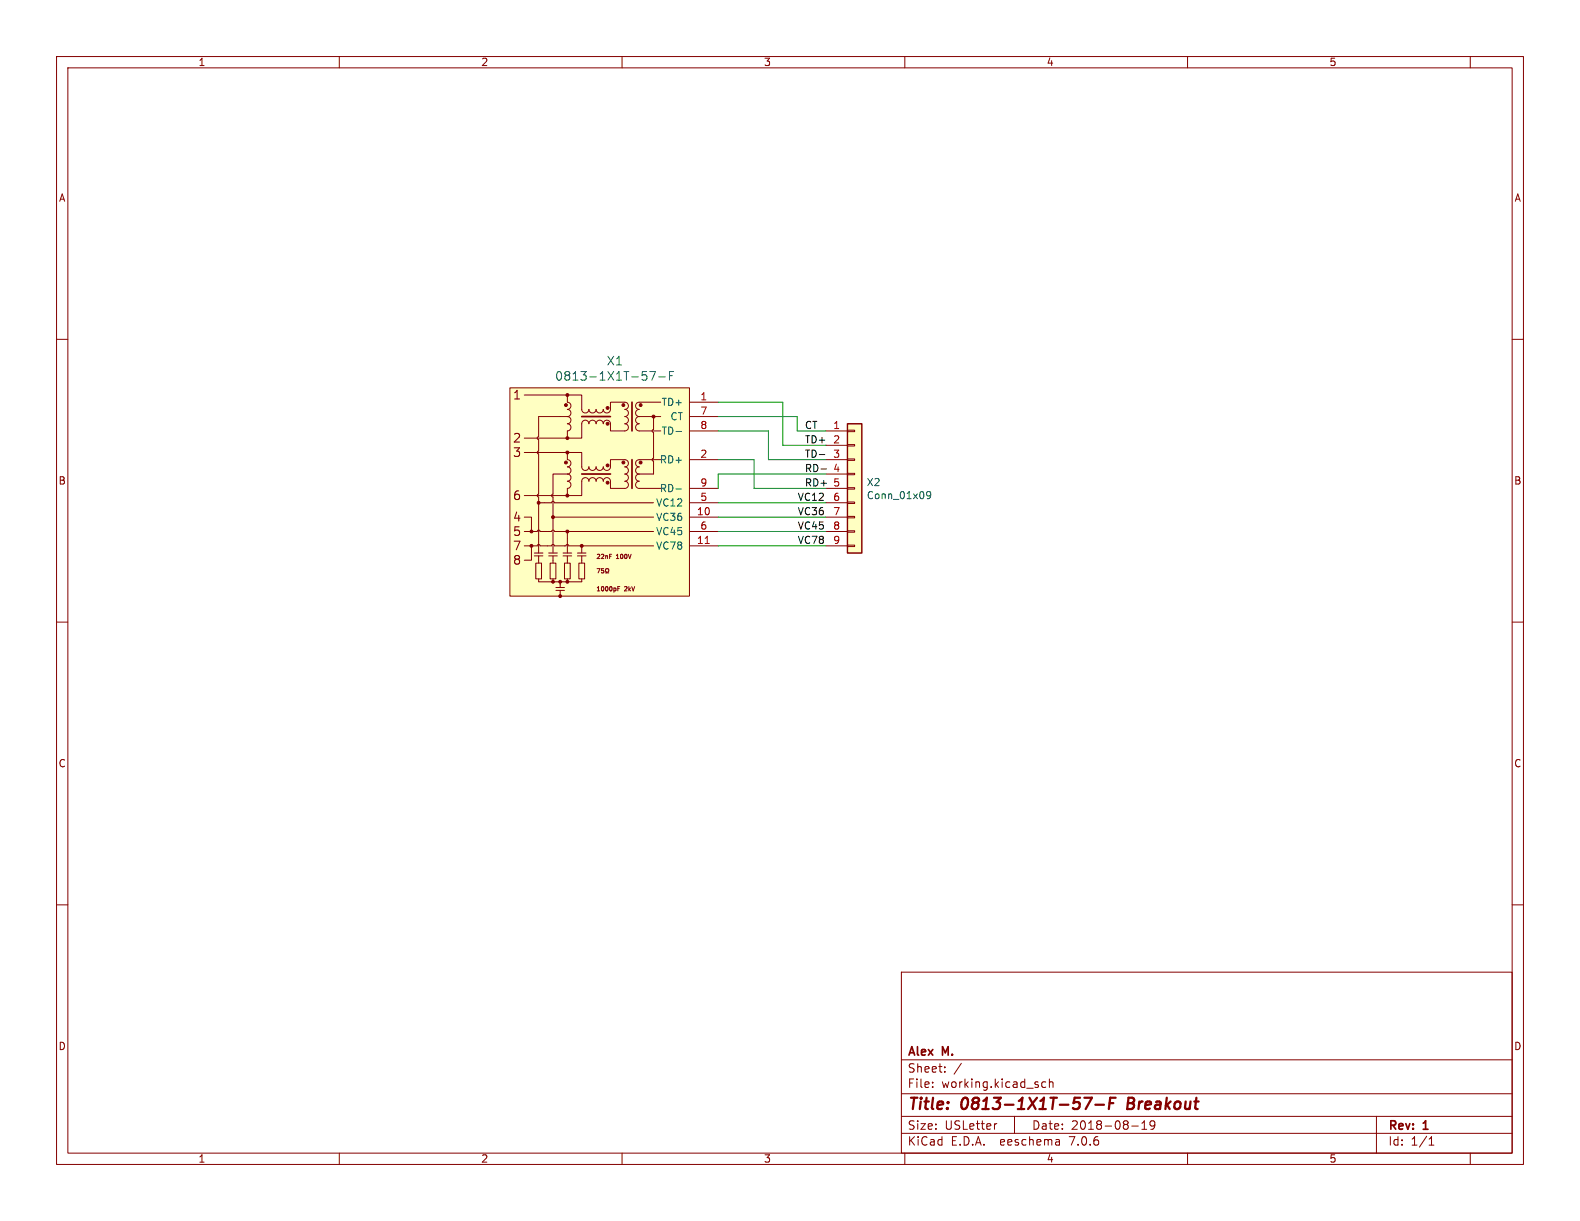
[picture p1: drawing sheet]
(kicad_sch (version 20230121) (generator eeschema)

 (paper "USLetter")

 (title_block
  (title "0813-1X1T-57-F Breakout")
  (date "2018-08-19")
  (rev "1")
  (company "Alex M."))

 (lib_symbols
  (symbol "Breakout_0813-1X1T-57-F-rescue:0813-1X1T-57-F-AlexComponents" (pin_names (offset 1.016)) (in_bom yes) (on_board yes)
   (property "Reference" "X" (at -13.97 21.59 0) (effects (font (size 1.524 1.524))))
   (property "Value" "AlexComponents:0813-1X1T-57-F" (at 0 -17.78 0) (effects (font (size 1.524 1.524))))
   (property "Footprint" "AlexComponents:0813-1X1T-57-F_RJ45-Jack" (at -15.24 -25.4 0) (effects (font (size 1.524 1.524)) (justify left) hide))
   (property "Datasheet" "http://belfuse.com/pdfs/0813-1X1T-57-F.pdf" (at -15.24 -20.32 0) (effects (font (size 1.524 1.524)) (justify left) hide))
   (property "DigiKey Part Number" "507-1421-ND" (at -15.24 -22.86 0) (effects (font (size 1.524 1.524)) (justify left) hide))
   (symbol "0813-1X1T-57-F-AlexComponents_0_0"
    (circle (center -11.43 -5.08) (radius 0.254) (stroke (width 0) (type solid)) (fill (type outline)))
    (circle (center -6.35 -16.51) (radius 0.254) (stroke (width 0) (type solid)) (fill (type outline)))
    (rectangle (start 16.51 -16.51) (end -15.24 20.32) (stroke (width 0) (type solid)) (fill (type background)))
    (text "1" (at -13.97 19.05 0) (effects (font (size 1.524 1.524))))
    (text "1000pF 2kV" (at 0 -15.24 0) (effects (font (size 0.762 0.762)) (justify left)))
    (text "2" (at -13.97 11.43 0) (effects (font (size 1.524 1.524))))
    (text "22nF 100V" (at 0 -9.525 0) (effects (font (size 0.762 0.762)) (justify left)))
    (text "3" (at -13.97 8.89 0) (effects (font (size 1.524 1.524))))
    (text "4" (at -13.97 -2.54 0) (effects (font (size 1.524 1.524))))
    (text "5" (at -13.97 -5.08 0) (effects (font (size 1.524 1.524))))
    (text "6" (at -13.97 1.27 0) (effects (font (size 1.524 1.524))))
    (text "7" (at -13.97 -7.62 0) (effects (font (size 1.524 1.524))))
    (text "75Ω" (at 0 -12.065 0) (effects (font (size 0.762 0.762)) (justify left)))
    (text "8" (at -13.97 -10.16 0) (effects (font (size 1.524 1.524)))))
   (symbol "0813-1X1T-57-F-AlexComponents_0_1"
    (circle (center -11.43 -7.62) (radius 0.254) (stroke (width 0) (type solid)) (fill (type outline)))
    (rectangle (start -10.668 -10.668) (end -9.652 -13.462) (stroke (width 0) (type solid)) (fill (type none)))
    (circle (center -10.16 0) (radius 0.254) (stroke (width 0) (type solid)) (fill (type outline)))
    (arc (start -10.16 1.524) (mid -10.4129 1.27) (end -10.16 1.016) (stroke (width 0) (type solid)) (fill (type none)))
    (arc (start -10.16 9.144) (mid -10.4129 8.89) (end -10.16 8.636) (stroke (width 0) (type solid)) (fill (type none)))
    (arc (start -10.16 11.684) (mid -10.4129 11.43) (end -10.16 11.176) (stroke (width 0) (type solid)) (fill (type none)))
    (arc (start -9.906 -7.62) (mid -10.16 -7.3671) (end -10.414 -7.62) (stroke (width 0) (type solid)) (fill (type none)))
    (arc (start -9.906 -5.08) (mid -10.16 -4.8271) (end -10.414 -5.08) (stroke (width 0) (type solid)) (fill (type none)))
    (rectangle (start -8.128 -10.668) (end -7.112 -13.462) (stroke (width 0) (type solid)) (fill (type none)))
    (circle (center -7.62 -13.97) (radius 0.254) (stroke (width 0) (type solid)) (fill (type outline)))
    (circle (center -7.62 -2.54) (radius 0.254) (stroke (width 0) (type solid)) (fill (type outline)))
    (arc (start -7.62 1.524) (mid -7.8729 1.27) (end -7.62 1.016) (stroke (width 0) (type solid)) (fill (type none)))
    (arc (start -7.366 -7.62) (mid -7.62 -7.3671) (end -7.874 -7.62) (stroke (width 0) (type solid)) (fill (type none)))
    (arc (start -7.366 -5.08) (mid -7.62 -4.8271) (end -7.874 -5.08) (stroke (width 0) (type solid)) (fill (type none)))
    (arc (start -7.366 0) (mid -7.62 0.2529) (end -7.874 0) (stroke (width 0) (type solid)) (fill (type none)))
    (circle (center -6.35 -13.97) (radius 0.254) (stroke (width 0) (type solid)) (fill (type outline)))
    (rectangle (start -5.588 -10.668) (end -4.572 -13.462) (stroke (width 0) (type solid)) (fill (type none)))
    (circle (center -5.334 7.112) (radius 0.254) (stroke (width 0) (type solid)) (fill (type outline)))
    (circle (center -5.334 17.272) (radius 0.254) (stroke (width 0) (type solid)) (fill (type outline)))
    (circle (center -5.08 -13.97) (radius 0.254) (stroke (width 0) (type solid)) (fill (type outline)))
    (circle (center -5.08 -5.08) (radius 0.254) (stroke (width 0) (type solid)) (fill (type outline)))
    (circle (center -5.08 1.27) (radius 0.254) (stroke (width 0) (type solid)) (fill (type outline)))
    (arc (start -5.08 2.54) (mid -4.4477 3.175) (end -5.08 3.81) (stroke (width 0) (type solid)) (fill (type none)))
    (arc (start -5.08 3.81) (mid -4.4477 4.445) (end -5.08 5.08) (stroke (width 0) (type solid)) (fill (type none)))
    (arc (start -5.08 5.08) (mid -4.4477 5.715) (end -5.08 6.35) (stroke (width 0) (type solid)) (fill (type none)))
    (arc (start -5.08 6.35) (mid -4.4477 6.985) (end -5.08 7.62) (stroke (width 0) (type solid)) (fill (type none)))
    (circle (center -5.08 8.89) (radius 0.254) (stroke (width 0) (type solid)) (fill (type outline)))
    (circle (center -5.08 11.43) (radius 0.254) (stroke (width 0) (type solid)) (fill (type outline)))
    (arc (start -5.08 12.7) (mid -4.4477 13.335) (end -5.08 13.97) (stroke (width 0) (type solid)) (fill (type none)))
    (arc (start -5.08 13.97) (mid -4.4477 14.605) (end -5.08 15.24) (stroke (width 0) (type solid)) (fill (type none)))
    (arc (start -5.08 15.24) (mid -4.4477 15.875) (end -5.08 16.51) (stroke (width 0) (type solid)) (fill (type none)))
    (arc (start -5.08 16.51) (mid -4.4477 17.145) (end -5.08 17.78) (stroke (width 0) (type solid)) (fill (type none)))
    (circle (center -5.08 19.05) (radius 0.254) (stroke (width 0) (type solid)) (fill (type outline)))
    (arc (start -4.826 -7.62) (mid -5.08 -7.3671) (end -5.334 -7.62) (stroke (width 0) (type solid)) (fill (type none)))
    (rectangle (start -3.048 -10.668) (end -2.032 -13.462) (stroke (width 0) (type solid)) (fill (type none)))
    (circle (center -2.54 -7.62) (radius 0.254) (stroke (width 0) (type solid)) (fill (type outline)))
    (arc (start -2.54 6.35) (mid -1.905 5.7177) (end -1.27 6.35) (stroke (width 0) (type solid)) (fill (type none)))
    (arc (start -2.54 16.51) (mid -1.905 15.8777) (end -1.27 16.51) (stroke (width 0) (type solid)) (fill (type none)))
    (arc (start -1.27 3.81) (mid -1.905 4.4423) (end -2.54 3.81) (stroke (width 0) (type solid)) (fill (type none)))
    (arc (start -1.27 6.35) (mid -0.635 5.7177) (end 0 6.35) (stroke (width 0) (type solid)) (fill (type none)))
    (arc (start -1.27 13.97) (mid -1.905 14.6023) (end -2.54 13.97) (stroke (width 0) (type solid)) (fill (type none)))
    (arc (start -1.27 16.51) (mid -0.635 15.8777) (end 0 16.51) (stroke (width 0) (type solid)) (fill (type none)))
    (polyline (pts (xy -11.43 -7.62) (xy -12.7 -7.62)) (stroke (width 0) (type solid)) (fill (type none)))
    (polyline (pts (xy -11.43 -5.08) (xy -12.7 -5.08)) (stroke (width 0) (type solid)) (fill (type none)))
    (polyline (pts (xy -10.922 -9.398) (xy -9.398 -9.398)) (stroke (width 0) (type solid)) (fill (type none)))
    (polyline (pts (xy -10.922 -8.89) (xy -9.398 -8.89)) (stroke (width 0) (type solid)) (fill (type none)))
    (polyline (pts (xy -10.414 -7.62) (xy -11.43 -7.62)) (stroke (width 0) (type solid)) (fill (type none)))
    (polyline (pts (xy -10.414 -5.08) (xy -11.43 -5.08)) (stroke (width 0) (type solid)) (fill (type none)))
    (polyline (pts (xy -10.16 -13.462) (xy -10.16 -13.97)) (stroke (width 0) (type solid)) (fill (type none)))
    (polyline (pts (xy -10.16 -10.16) (xy -10.16 -10.668)) (stroke (width 0) (type solid)) (fill (type none)))
    (polyline (pts (xy -10.16 -9.398) (xy -10.16 -10.16)) (stroke (width 0) (type solid)) (fill (type none)))
    (polyline (pts (xy -10.16 0) (xy -10.16 -8.89)) (stroke (width 0) (type solid)) (fill (type none)))
    (polyline (pts (xy -10.16 1.524) (xy -10.16 8.636)) (stroke (width 0) (type solid)) (fill (type none)))
    (polyline (pts (xy -10.16 9.144) (xy -10.16 11.176)) (stroke (width 0) (type solid)) (fill (type none)))
    (polyline (pts (xy -10.16 11.684) (xy -10.16 15.24)) (stroke (width 0) (type solid)) (fill (type none)))
    (polyline (pts (xy -10.16 15.24) (xy -6.35 15.24)) (stroke (width 0) (type solid)) (fill (type none)))
    (polyline (pts (xy -9.906 -7.62) (xy -8.636 -7.62)) (stroke (width 0) (type solid)) (fill (type none)))
    (polyline (pts (xy -9.906 -5.08) (xy -8.636 -5.08)) (stroke (width 0) (type solid)) (fill (type none)))
    (polyline (pts (xy -8.382 -9.398) (xy -6.858 -9.398)) (stroke (width 0) (type solid)) (fill (type none)))
    (polyline (pts (xy -8.382 -8.89) (xy -6.858 -8.89)) (stroke (width 0) (type solid)) (fill (type none)))
    (polyline (pts (xy -7.874 -7.62) (xy -8.636 -7.62)) (stroke (width 0) (type solid)) (fill (type none)))
    (polyline (pts (xy -7.874 -5.08) (xy -8.636 -5.08)) (stroke (width 0) (type solid)) (fill (type none)))
    (polyline (pts (xy -7.874 0) (xy -9.144 0)) (stroke (width 0) (type solid)) (fill (type none)))
    (polyline (pts (xy -7.62 -13.462) (xy -7.62 -13.97)) (stroke (width 0) (type solid)) (fill (type none)))
    (polyline (pts (xy -7.62 -10.16) (xy -7.62 -10.668)) (stroke (width 0) (type solid)) (fill (type none)))
    (polyline (pts (xy -7.62 -9.398) (xy -7.62 -10.16)) (stroke (width 0) (type solid)) (fill (type none)))
    (polyline (pts (xy -7.62 -2.54) (xy -7.62 -8.89)) (stroke (width 0) (type solid)) (fill (type none)))
    (polyline (pts (xy -7.112 -15.494) (xy -5.588 -15.494)) (stroke (width 0) (type solid)) (fill (type none)))
    (polyline (pts (xy -7.112 -14.986) (xy -5.588 -14.986)) (stroke (width 0) (type solid)) (fill (type none)))
    (polyline (pts (xy -6.35 -15.494) (xy -6.35 -16.51)) (stroke (width 0) (type solid)) (fill (type none)))
    (polyline (pts (xy -6.35 -14.478) (xy -6.35 -14.986)) (stroke (width 0) (type solid)) (fill (type none)))
    (polyline (pts (xy -6.35 -13.97) (xy -6.35 -14.478)) (stroke (width 0) (type solid)) (fill (type none)))
    (polyline (pts (xy -6.35 15.24) (xy -5.08 15.24)) (stroke (width 0) (type solid)) (fill (type none)))
    (polyline (pts (xy -5.842 -9.398) (xy -4.318 -9.398)) (stroke (width 0) (type solid)) (fill (type none)))
    (polyline (pts (xy -5.588 -7.62) (xy -7.366 -7.62)) (stroke (width 0) (type solid)) (fill (type none)))
    (polyline (pts (xy -5.588 -7.62) (xy -5.334 -7.62)) (stroke (width 0) (type solid)) (fill (type none)))
    (polyline (pts (xy -5.08 -13.462) (xy -5.08 -13.97)) (stroke (width 0) (type solid)) (fill (type none)))
    (polyline (pts (xy -5.08 -10.16) (xy -5.08 -10.668)) (stroke (width 0) (type solid)) (fill (type none)))
    (polyline (pts (xy -5.08 -9.398) (xy -5.08 -10.16)) (stroke (width 0) (type solid)) (fill (type none)))
    (polyline (pts (xy -5.08 -8.89) (xy -5.08 -6.35)) (stroke (width 0) (type solid)) (fill (type none)))
    (polyline (pts (xy -5.08 -6.35) (xy -5.08 -5.08)) (stroke (width 0) (type solid)) (fill (type none)))
    (polyline (pts (xy -5.08 1.27) (xy -12.7 1.27)) (stroke (width 0) (type solid)) (fill (type none)))
    (polyline (pts (xy -5.08 8.89) (xy -12.7 8.89)) (stroke (width 0) (type solid)) (fill (type none)))
    (polyline (pts (xy -5.08 11.43) (xy -12.7 11.43)) (stroke (width 0) (type solid)) (fill (type none)))
    (polyline (pts (xy -5.08 19.05) (xy -12.7 19.05)) (stroke (width 0) (type solid)) (fill (type none)))
    (polyline (pts (xy -4.826 -7.62) (xy 10.16 -7.62)) (stroke (width 0) (type solid)) (fill (type none)))
    (polyline (pts (xy -3.302 -9.398) (xy -1.778 -9.398)) (stroke (width 0) (type solid)) (fill (type none)))
    (polyline (pts (xy -3.302 -8.89) (xy -1.778 -8.89)) (stroke (width 0) (type solid)) (fill (type none)))
    (polyline (pts (xy -2.54 -13.462) (xy -2.54 -13.97)) (stroke (width 0) (type solid)) (fill (type none)))
    (polyline (pts (xy -2.54 -10.16) (xy -2.54 -10.668)) (stroke (width 0) (type solid)) (fill (type none)))
    (polyline (pts (xy -2.54 -9.398) (xy -2.54 -10.16)) (stroke (width 0) (type solid)) (fill (type none)))
    (polyline (pts (xy -2.54 -8.89) (xy -2.54 -7.62)) (stroke (width 0) (type solid)) (fill (type none)))
    (polyline (pts (xy -2.54 5.08) (xy 2.54 5.08)) (stroke (width 0.3048) (type solid)) (fill (type none)))
    (polyline (pts (xy -2.54 15.24) (xy 2.54 15.24)) (stroke (width 0.3048) (type solid)) (fill (type none)))
    (polyline (pts (xy 6.35 7.62) (xy 6.35 2.54)) (stroke (width 0.3048) (type solid)) (fill (type none)))
    (polyline (pts (xy 6.35 17.78) (xy 6.35 12.7)) (stroke (width 0.3048) (type solid)) (fill (type none)))
    (polyline (pts (xy 7.62 2.54) (xy 11.43 2.54)) (stroke (width 0) (type solid)) (fill (type none)))
    (polyline (pts (xy 7.62 5.08) (xy 10.16 5.08)) (stroke (width 0) (type solid)) (fill (type none)))
    (polyline (pts (xy 7.62 7.62) (xy 11.43 7.62)) (stroke (width 0) (type solid)) (fill (type none)))
    (polyline (pts (xy 7.62 12.7) (xy 11.43 12.7)) (stroke (width 0) (type solid)) (fill (type none)))
    (polyline (pts (xy 7.62 15.24) (xy 10.16 15.24)) (stroke (width 0) (type solid)) (fill (type none)))
    (polyline (pts (xy 7.62 17.78) (xy 11.43 17.78)) (stroke (width 0) (type solid)) (fill (type none)))
    (polyline (pts (xy 10.16 -5.08) (xy -7.366 -5.08)) (stroke (width 0) (type solid)) (fill (type none)))
    (polyline (pts (xy 10.16 0) (xy -7.366 0)) (stroke (width 0) (type solid)) (fill (type none)))
    (polyline (pts (xy 10.16 7.366) (xy 10.16 5.08)) (stroke (width 0) (type solid)) (fill (type none)))
    (polyline (pts (xy 10.16 7.874) (xy 10.16 12.446)) (stroke (width 0) (type solid)) (fill (type none)))
    (polyline (pts (xy 10.16 15.24) (xy 10.16 12.954)) (stroke (width 0) (type solid)) (fill (type none)))
    (polyline (pts (xy 10.16 15.24) (xy 11.43 15.24)) (stroke (width 0) (type solid)) (fill (type none)))
    (polyline (pts (xy -11.43 -7.62) (xy -11.43 -10.16) (xy -12.7 -10.16)) (stroke (width 0) (type solid)) (fill (type none)))
    (polyline (pts (xy -11.43 -5.08) (xy -11.43 -2.54) (xy -12.7 -2.54)) (stroke (width 0) (type solid)) (fill (type none)))
    (polyline (pts (xy -9.144 0) (xy -10.16 0) (xy -10.16 1.016)) (stroke (width 0) (type solid)) (fill (type none)))
    (polyline (pts (xy -5.842 -8.89) (xy -4.572 -8.89) (xy -4.318 -8.89)) (stroke (width 0) (type solid)) (fill (type none)))
    (polyline (pts (xy -5.08 5.08) (xy -7.62 5.08) (xy -7.62 1.524)) (stroke (width 0) (type solid)) (fill (type none)))
    (polyline (pts (xy 5.08 2.54) (xy 2.54 2.54) (xy 2.54 3.81)) (stroke (width 0) (type solid)) (fill (type none)))
    (polyline (pts (xy 5.08 7.62) (xy 2.54 7.62) (xy 2.54 6.35)) (stroke (width 0) (type solid)) (fill (type none)))
    (polyline (pts (xy 5.08 12.7) (xy 2.54 12.7) (xy 2.54 13.97)) (stroke (width 0) (type solid)) (fill (type none)))
    (polyline (pts (xy 10.16 -2.54) (xy -7.62 -2.54) (xy -7.62 1.016)) (stroke (width 0) (type solid)) (fill (type none)))
    (polyline (pts (xy -10.16 -13.97) (xy -7.62 -13.97) (xy -5.08 -13.97) (xy -2.54 -13.97)) (stroke (width 0) (type solid)) (fill (type none)))
    (polyline (pts (xy -5.08 2.54) (xy -5.08 1.27) (xy -2.54 1.27) (xy -2.54 3.81)) (stroke (width 0) (type solid)) (fill (type none)))
    (polyline (pts (xy -5.08 7.62) (xy -5.08 8.89) (xy -2.54 8.89) (xy -2.54 6.35)) (stroke (width 0) (type solid)) (fill (type none)))
    (polyline (pts (xy -5.08 12.7) (xy -5.08 11.43) (xy -2.54 11.43) (xy -2.54 13.97)) (stroke (width 0) (type solid)) (fill (type none)))
    (polyline (pts (xy -5.08 17.78) (xy -5.08 19.05) (xy -2.54 19.05) (xy -2.54 16.51)) (stroke (width 0) (type solid)) (fill (type none)))
    (polyline (pts (xy 5.08 17.78) (xy 2.54 17.78) (xy 2.54 16.764) (xy 2.54 16.51)) (stroke (width 0) (type solid)) (fill (type none)))
    (arc (start 0 3.81) (mid -0.635 4.4423) (end -1.27 3.81) (stroke (width 0) (type solid)) (fill (type none)))
    (arc (start 0 6.35) (mid 0.635 5.7177) (end 1.27 6.35) (stroke (width 0) (type solid)) (fill (type none)))
    (arc (start 0 13.97) (mid -0.635 14.6023) (end -1.27 13.97) (stroke (width 0) (type solid)) (fill (type none)))
    (arc (start 0 16.51) (mid 0.635 15.8777) (end 1.27 16.51) (stroke (width 0) (type solid)) (fill (type none)))
    (arc (start 1.27 3.81) (mid 0.635 4.4423) (end 0 3.81) (stroke (width 0) (type solid)) (fill (type none)))
    (arc (start 1.27 6.35) (mid 1.905 5.7177) (end 2.54 6.35) (stroke (width 0) (type solid)) (fill (type none)))
    (arc (start 1.27 13.97) (mid 0.635 14.6023) (end 0 13.97) (stroke (width 0) (type solid)) (fill (type none)))
    (arc (start 1.27 16.51) (mid 1.905 15.8777) (end 2.54 16.51) (stroke (width 0) (type solid)) (fill (type none)))
    (circle (center 2.032 3.556) (radius 0.254) (stroke (width 0) (type solid)) (fill (type outline)))
    (circle (center 2.032 6.604) (radius 0.254) (stroke (width 0) (type solid)) (fill (type outline)))
    (circle (center 2.032 13.97) (radius 0.254) (stroke (width 0) (type solid)) (fill (type outline)))
    (circle (center 2.032 16.764) (radius 0.254) (stroke (width 0) (type solid)) (fill (type outline)))
    (arc (start 2.54 3.81) (mid 1.905 4.4423) (end 1.27 3.81) (stroke (width 0) (type solid)) (fill (type none)))
    (arc (start 2.54 13.97) (mid 1.905 14.6023) (end 1.27 13.97) (stroke (width 0) (type solid)) (fill (type none)))
    (circle (center 4.826 7.112) (radius 0.254) (stroke (width 0) (type solid)) (fill (type outline)))
    (circle (center 4.826 17.272) (radius 0.254) (stroke (width 0) (type solid)) (fill (type outline)))
    (arc (start 5.08 2.54) (mid 5.7123 3.175) (end 5.08 3.81) (stroke (width 0) (type solid)) (fill (type none)))
    (arc (start 5.08 3.81) (mid 5.7123 4.445) (end 5.08 5.08) (stroke (width 0) (type solid)) (fill (type none)))
    (arc (start 5.08 5.08) (mid 5.7123 5.715) (end 5.08 6.35) (stroke (width 0) (type solid)) (fill (type none)))
    (arc (start 5.08 6.35) (mid 5.7123 6.985) (end 5.08 7.62) (stroke (width 0) (type solid)) (fill (type none)))
    (arc (start 5.08 12.7) (mid 5.7123 13.335) (end 5.08 13.97) (stroke (width 0) (type solid)) (fill (type none)))
    (arc (start 5.08 13.97) (mid 5.7123 14.605) (end 5.08 15.24) (stroke (width 0) (type solid)) (fill (type none)))
    (arc (start 5.08 15.24) (mid 5.7123 15.875) (end 5.08 16.51) (stroke (width 0) (type solid)) (fill (type none)))
    (arc (start 5.08 16.51) (mid 5.7123 17.145) (end 5.08 17.78) (stroke (width 0) (type solid)) (fill (type none)))
    (arc (start 7.62 3.81) (mid 6.9877 3.175) (end 7.62 2.54) (stroke (width 0) (type solid)) (fill (type none)))
    (arc (start 7.62 5.08) (mid 6.9877 4.445) (end 7.62 3.81) (stroke (width 0) (type solid)) (fill (type none)))
    (arc (start 7.62 6.35) (mid 6.9877 5.715) (end 7.62 5.08) (stroke (width 0) (type solid)) (fill (type none)))
    (arc (start 7.62 7.62) (mid 6.9877 6.985) (end 7.62 6.35) (stroke (width 0) (type solid)) (fill (type none)))
    (arc (start 7.62 13.97) (mid 6.9877 13.335) (end 7.62 12.7) (stroke (width 0) (type solid)) (fill (type none)))
    (arc (start 7.62 15.24) (mid 6.9877 14.605) (end 7.62 13.97) (stroke (width 0) (type solid)) (fill (type none)))
    (arc (start 7.62 16.51) (mid 6.9877 15.875) (end 7.62 15.24) (stroke (width 0) (type solid)) (fill (type none)))
    (arc (start 7.62 17.78) (mid 6.9877 17.145) (end 7.62 16.51) (stroke (width 0) (type solid)) (fill (type none)))
    (circle (center 7.874 7.112) (radius 0.254) (stroke (width 0) (type solid)) (fill (type outline)))
    (circle (center 7.874 17.272) (radius 0.254) (stroke (width 0) (type solid)) (fill (type outline)))
    (arc (start 10.16 7.874) (mid 9.9071 7.62) (end 10.16 7.366) (stroke (width 0) (type solid)) (fill (type none)))
    (arc (start 10.16 12.954) (mid 9.9071 12.7) (end 10.16 12.446) (stroke (width 0) (type solid)) (fill (type none)))
    (circle (center 10.16 15.24) (radius 0.254) (stroke (width 0) (type solid)) (fill (type outline))))
   (symbol "0813-1X1T-57-F-AlexComponents_1_1"
    (pin input line (at 21.59 17.78 180) (length 5.08) (name "TD+" (effects (font (size 1.27 1.27)))) (number "1" (effects (font (size 1.27 1.27)))))
    (pin power_out line (at 21.59 -2.54 180) (length 5.08) (name "VC36" (effects (font (size 1.27 1.27)))) (number "10" (effects (font (size 1.27 1.27)))))
    (pin power_out line (at 21.59 -7.62 180) (length 5.08) (name "VC78" (effects (font (size 1.27 1.27)))) (number "11" (effects (font (size 1.27 1.27)))))
    (pin input line (at 21.59 7.62 180) (length 5.08) (name "RD+" (effects (font (size 1.27 1.27)))) (number "2" (effects (font (size 1.27 1.27)))))
    (pin power_out line (at 21.59 0 180) (length 5.08) (name "VC12" (effects (font (size 1.27 1.27)))) (number "5" (effects (font (size 1.27 1.27)))))
    (pin power_out line (at 21.59 -5.08 180) (length 5.08) (name "VC45" (effects (font (size 1.27 1.27)))) (number "6" (effects (font (size 1.27 1.27)))))
    (pin input line (at 21.59 15.24 180) (length 5.08) (name "CT" (effects (font (size 1.27 1.27)))) (number "7" (effects (font (size 1.27 1.27)))))
    (pin input line (at 21.59 12.7 180) (length 5.08) (name "TD-" (effects (font (size 1.27 1.27)))) (number "8" (effects (font (size 1.27 1.27)))))
    (pin input line (at 21.59 2.54 180) (length 5.08) (name "RD-" (effects (font (size 1.27 1.27)))) (number "9" (effects (font (size 1.27 1.27)))))))
  (symbol "Connector_Generic:Conn_01x09" (pin_names (offset 1.016) hide) (in_bom yes) (on_board yes)
   (property "Reference" "J" (at 0 12.7 0) (effects (font (size 1.27 1.27))))
   (property "Value" "Conn_01x09" (at 0 -12.7 0) (effects (font (size 1.27 1.27))))
   (property "Footprint" "" (at 0 0 0) (effects (font (size 1.27 1.27)) hide))
   (property "Datasheet" "~" (at 0 0 0) (effects (font (size 1.27 1.27)) hide))
   (symbol "Conn_01x09_1_1"
    (rectangle (start -1.27 -10.033) (end 0 -10.287) (stroke (width 0.1524) (type default)) (fill (type none)))
    (rectangle (start -1.27 -7.493) (end 0 -7.747) (stroke (width 0.1524) (type default)) (fill (type none)))
    (rectangle (start -1.27 -4.953) (end 0 -5.207) (stroke (width 0.1524) (type default)) (fill (type none)))
    (rectangle (start -1.27 -2.413) (end 0 -2.667) (stroke (width 0.1524) (type default)) (fill (type none)))
    (rectangle (start -1.27 0.127) (end 0 -0.127) (stroke (width 0.1524) (type default)) (fill (type none)))
    (rectangle (start -1.27 2.667) (end 0 2.413) (stroke (width 0.1524) (type default)) (fill (type none)))
    (rectangle (start -1.27 5.207) (end 0 4.953) (stroke (width 0.1524) (type default)) (fill (type none)))
    (rectangle (start -1.27 7.747) (end 0 7.493) (stroke (width 0.1524) (type default)) (fill (type none)))
    (rectangle (start -1.27 10.287) (end 0 10.033) (stroke (width 0.1524) (type default)) (fill (type none)))
    (rectangle (start -1.27 11.43) (end 1.27 -11.43) (stroke (width 0.254) (type default)) (fill (type background)))
    (pin passive line (at -5.08 10.16 0) (length 3.81) (name "Pin_1" (effects (font (size 1.27 1.27)))) (number "1" (effects (font (size 1.27 1.27)))))
    (pin passive line (at -5.08 7.62 0) (length 3.81) (name "Pin_2" (effects (font (size 1.27 1.27)))) (number "2" (effects (font (size 1.27 1.27)))))
    (pin passive line (at -5.08 5.08 0) (length 3.81) (name "Pin_3" (effects (font (size 1.27 1.27)))) (number "3" (effects (font (size 1.27 1.27)))))
    (pin passive line (at -5.08 2.54 0) (length 3.81) (name "Pin_4" (effects (font (size 1.27 1.27)))) (number "4" (effects (font (size 1.27 1.27)))))
    (pin passive line (at -5.08 0 0) (length 3.81) (name "Pin_5" (effects (font (size 1.27 1.27)))) (number "5" (effects (font (size 1.27 1.27)))))
    (pin passive line (at -5.08 -2.54 0) (length 3.81) (name "Pin_6" (effects (font (size 1.27 1.27)))) (number "6" (effects (font (size 1.27 1.27)))))
    (pin passive line (at -5.08 -5.08 0) (length 3.81) (name "Pin_7" (effects (font (size 1.27 1.27)))) (number "7" (effects (font (size 1.27 1.27)))))
    (pin passive line (at -5.08 -7.62 0) (length 3.81) (name "Pin_8" (effects (font (size 1.27 1.27)))) (number "8" (effects (font (size 1.27 1.27)))))
    (pin passive line (at -5.08 -10.16 0) (length 3.81) (name "Pin_9" (effects (font (size 1.27 1.27)))) (number "9" (effects (font (size 1.27 1.27))))))))


 (wire (pts (xy 135.89 81.28) (xy 146.05 81.28)) (stroke (width 0) (type default)))
 (wire (pts (xy 146.05 76.2) (xy 140.97 76.2)) (stroke (width 0) (type default)))
 (wire (pts (xy 140.97 76.2) (xy 140.97 73.66)) (stroke (width 0) (type default)))
 (wire (pts (xy 146.05 91.44) (xy 127 91.44)) (stroke (width 0) (type default)))
 (wire (pts (xy 133.35 81.28) (xy 127 81.28)) (stroke (width 0) (type default)))
 (wire (pts (xy 135.89 81.28) (xy 135.89 76.2)) (stroke (width 0) (type default)))
 (wire (pts (xy 133.35 86.36) (xy 146.05 86.36)) (stroke (width 0) (type default)))
 (wire (pts (xy 127 83.82) (xy 146.05 83.82)) (stroke (width 0) (type default)))
 (wire (pts (xy 127 93.98) (xy 146.05 93.98)) (stroke (width 0) (type default)))
 (wire (pts (xy 138.43 78.74) (xy 138.43 71.12)) (stroke (width 0) (type default)))
 (wire (pts (xy 140.97 73.66) (xy 127 73.66)) (stroke (width 0) (type default)))
 (wire (pts (xy 127 88.9) (xy 146.05 88.9)) (stroke (width 0) (type default)))
 (wire (pts (xy 127 96.52) (xy 146.05 96.52)) (stroke (width 0) (type default)))
 (wire (pts (xy 133.35 86.36) (xy 133.35 81.28)) (stroke (width 0) (type default)))
 (wire (pts (xy 135.89 76.2) (xy 127 76.2)) (stroke (width 0) (type default)))
 (wire (pts (xy 138.43 78.74) (xy 146.05 78.74)) (stroke (width 0) (type default)))
 (wire (pts (xy 127 83.82) (xy 127 86.36)) (stroke (width 0) (type default)))
 (wire (pts (xy 138.43 71.12) (xy 127 71.12)) (stroke (width 0) (type default)))

 (label "CT" (at 142.24 76.2 0) (effects (font (size 1.27 1.27)) (justify left bottom)))
 (label "TD+" (at 142.24 78.74 0) (effects (font (size 1.27 1.27)) (justify left bottom)))
 (label "VC12" (at 140.97 88.9 0) (effects (font (size 1.27 1.27)) (justify left bottom)))
 (label "VC36" (at 140.97 91.44 0) (effects (font (size 1.27 1.27)) (justify left bottom)))
 (label "VC45" (at 140.97 93.98 0) (effects (font (size 1.27 1.27)) (justify left bottom)))
 (label "RD+" (at 142.24 86.36 0) (effects (font (size 1.27 1.27)) (justify left bottom)))
 (label "VC78" (at 140.97 96.52 0) (effects (font (size 1.27 1.27)) (justify left bottom)))
 (label "TD-" (at 142.24 81.28 0) (effects (font (size 1.27 1.27)) (justify left bottom)))
 (label "RD-" (at 142.24 83.82 0) (effects (font (size 1.27 1.27)) (justify left bottom)))

 (symbol (lib_id "Breakout_0813-1X1T-57-F-rescue:0813-1X1T-57-F-AlexComponents") (at 105.41 88.9 0) (unit 1) (in_bom yes) (on_board yes) (dnp no)
  (property "Reference" "X1" (at 108.7374 63.8302 0) (effects (font (size 1.524 1.524))))
  (property "Value" "0813-1X1T-57-F" (at 108.7374 66.5226 0) (effects (font (size 1.524 1.524))))
  (property "Footprint" "AlexComponents:0813-1X1T-57-F_RJ45-Jack" (at 90.17 114.3 0) (effects (font (size 1.524 1.524)) (justify left) hide))
  (property "Datasheet" "http://belfuse.com/pdfs/0813-1X1T-57-F.pdf" (at 90.17 109.22 0) (effects (font (size 1.524 1.524)) (justify left) hide))
  (property "DigiKey Part Number" "507-1421-ND" (at 90.17 111.76 0) (effects (font (size 1.524 1.524)) (justify left) hide)) (pin "1") (pin "10") (pin "11") (pin "2") (pin "5") (pin "6") (pin "7") (pin "8") (pin "9"))

 (symbol (lib_id "Connector_Generic:Conn_01x09") (at 151.13 86.36 0) (unit 1) (in_bom yes) (on_board yes) (dnp no)
  (property "Reference" "X2" (at 153.162 85.2932 0) (effects (font (size 1.27 1.27)) (justify left)))
  (property "Value" "Conn_01x09" (at 153.162 87.6046 0) (effects (font (size 1.27 1.27)) (justify left)))
  (property "Footprint" "Pin_Headers:Pin_Header_Straight_1x09_Pitch2.54mm" (at 151.13 86.36 0) (effects (font (size 1.27 1.27)) hide))
  (property "Datasheet" "~" (at 151.13 86.36 0) (effects (font (size 1.27 1.27)) hide)) (pin "1") (pin "2") (pin "3") (pin "4") (pin "5") (pin "6") (pin "7") (pin "8") (pin "9"))

 (sheet_instances (path "" (page "1"))))
